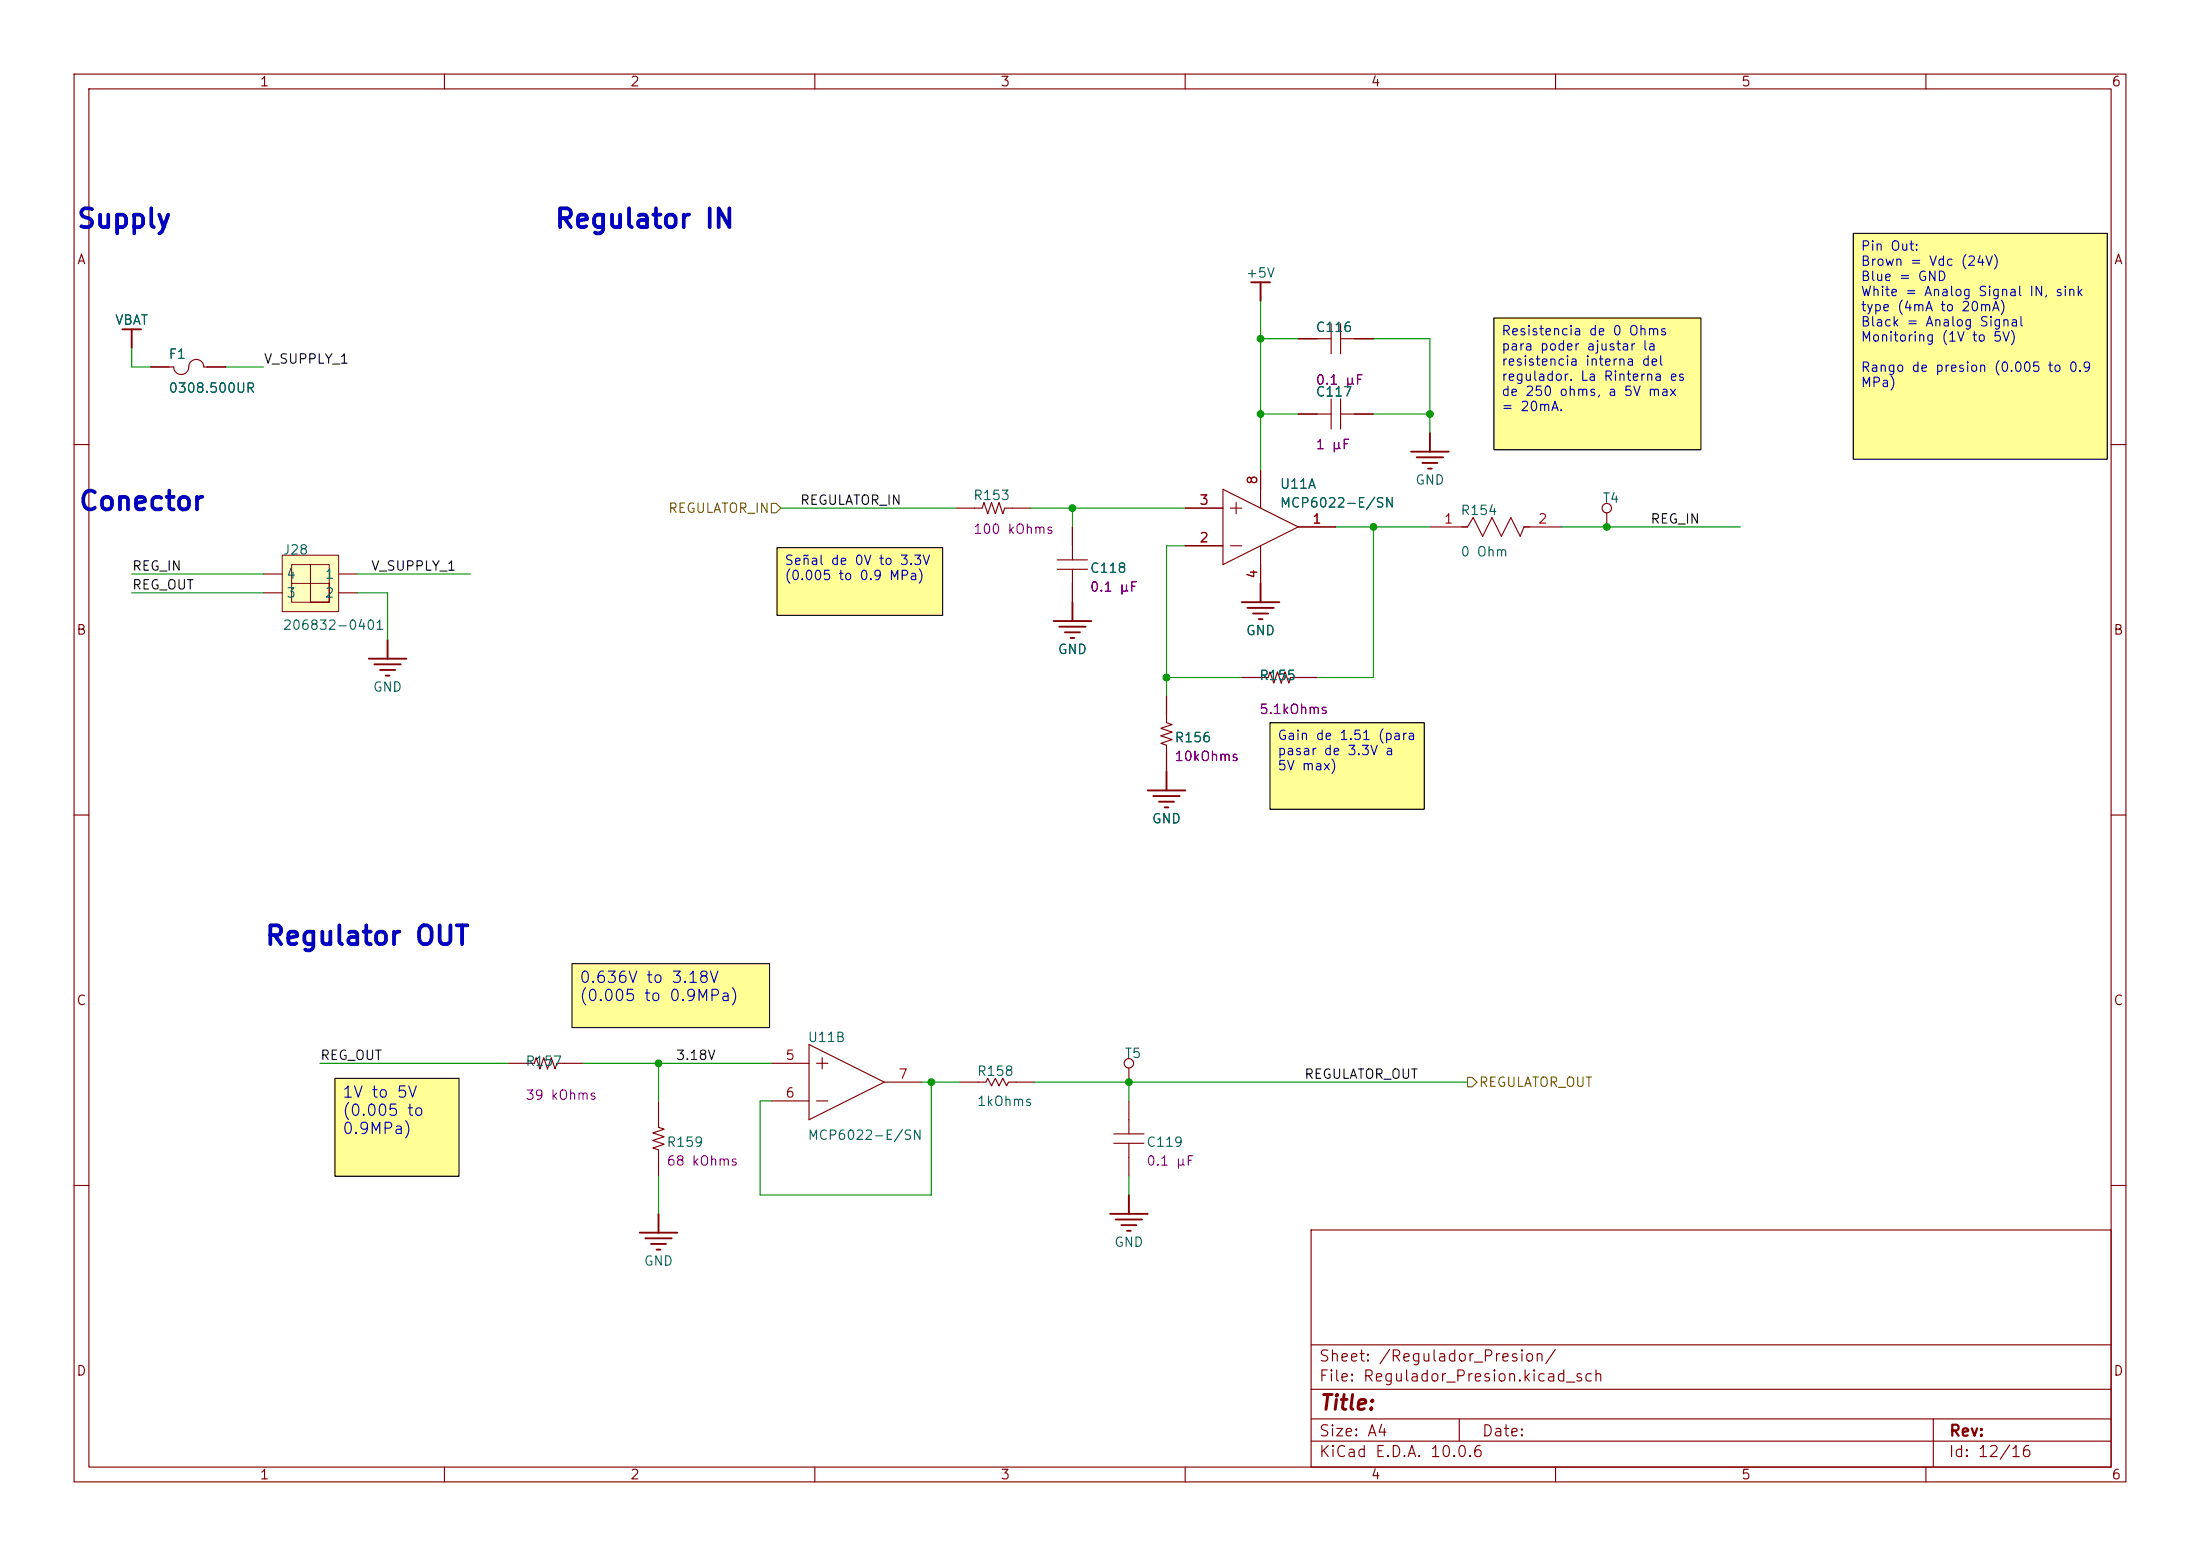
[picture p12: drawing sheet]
<svg xmlns="http://www.w3.org/2000/svg" width="297mm" height="210mm" viewBox="0 0 297 210" stroke-linecap="round" stroke-linejoin="round" font-family="sans-serif">
<g fill="none" stroke="#840000" stroke-width=".15">
<path d="M10 10h277v190h-277zM12 12h273v186h-273zM60 10v2M110 10v2M160 10v2M210 10v2M260 10v2M10 60h2M285 60h2M10 110h2M285 110h2M10 160h2"/>
<path d="M177 166h108v32h-108zM285 160h2M60 198v2M110 198v2M160 198v2M177 194.5h108M177 191.5h108M177 187.5h108M177 181.5h108M197 191.5v3M210 198v2M260 198v2"/>
<path d="M261 191.5v6.5"/>
</g>
<g fill="#ffff96">
<path d="M104.9 73.9h22.4v9.2h-22.4z"/>
<path d="M250.2 31.5h34.3v30.5h-34.3z"/>
<path d="M201.7 42.9h27.9v17.8h-27.9z"/>
<path d="M45.2 145.5h16.8v13.3h-16.8z"/>
<path d="M77.2 130h26.7v8.7h-26.7z"/>
<path d="M171.4 97.5h20.9v11.7h-20.9z"/>
</g>
<g fill="none" stroke="#840000" stroke-width=".15">
<path d="M20.3 49.5h2.6M22.9 49.5h.5a1.05 1.05 0 0 0 1.2 1 1.05 1.05 0 0 0 .9-1.2 1.02 1.02 0 0 1 1.1-.8 1.02 1.02 0 0 1 .9 1h3M175.3 45.7h4.4M175.3 55.9h4.4M179.7 43.7v4.1M179.7 53.8v4.1M181 45.7h4.4M181 43.7v4.1M181 53.8v4.1M181 55.9h4.4M129 68.6h3.6l.2-.8 .5 1.5 .6-1.5 .5 1.5 .5-1.5 .5 1.5 .2-.7h3.6M142.7 76.8h4.1"/>
<path d="M142.7 75.6h4.1M144.8 71.1v4.5M144.8 76.8v4.5M160 68.6h5.1M160 73.7h5.1M165.1 66l10.2 5.1-10.2 5.1zM166.1 68.6h1.5M166.1 73.7h1.5M166.9 67.8v1.5M170.2 63.5v5.1M170.2 73.7v5M175.3 71.1h5"/>
<path d="M193 71.1h5.1l.8-1.2 1.3 2.5 1.2-2.5 1.3 2.5 1.3-2.5 1.2 2.5 .5-1.3h5.1M216.9 69.2v1.9M157.5 94v3.5l.7 .3-1.5 .5 1.5 .5-1.5 .5 1.5 .5-1.5 .5 .8 .3v3.5M167.6 91.4h3.6l.2-.7 .6 1.5 .5-1.5 .5 1.5 .5-1.5 .5 1.5 .2-.8h3.6M68.6 143.5h3.5l.3-.8 .5 1.6 .5-1.6 .5 1.6 .5-1.6 .5 1.6 .3-.8h3.5M129.5 146.1h3.6l.2-.6 .6 1.1 .5-1.1 .5 1.1 .5-1.1 .5 1.1 .2-.5h3.6M150.4 154.3h4M150.4 153h4M152.4 144.1v2M152.4 148.6v4.4M152.4 154.3v4.5"/>
<circle cx="216.9" cy="68.6" r=".63"/>
<circle cx="152.4" cy="143.5" r=".63"/>
</g>
<g fill="none" stroke="#840000" stroke-width=".25">
<path d="M168.9 38.1h2.5M170.2 38.1v2.5M16.5 44.5h2.5M17.8 44.5v2.5M193 58.4v2.6M170.2 78.7v2.6M190.5 61h5.1M191.3 61.7h3.5M192 62.5h2.1M192.8 63.2h.5M142.2 83.8h5.1M143 84.6h3.6"/>
<path d="M143.8 85.3h2M144.5 86.1h.5M144.8 81.3v2.5M167.6 81.3h5.1M168.4 82h3.6M169.2 82.8h2M169.9 83.6h.5M154.9 106.7h5.1M155.7 107.4h3.6M156.5 108.2h2M157.2 109h.5M157.5 104.1v2.6"/>
<path d="M86.4 166.4h5M87.1 167.1h3.6M87.9 167.9h2M88.6 168.7h.6M88.9 163.8v2.6"/>
</g>
<path d="M38.1 74.9h7.6v7.7h-7.6z" fill="#ffffc2"/>
<path d="M38.1 74.9h7.6v7.7h-7.6z" fill="none" stroke="#800000" stroke-width=".14"/>
<path d="M41.9 76.2v5.1h2.5v-2.6h-5v2.6h5v-5.1h-5v2.5" fill="none" stroke="#840000" stroke-width=".14"/>
<g fill="none" stroke="#840000" stroke-width=".15">
<path d="M20.3 49.5h2.6M27.9 49.5h2.6M175.3 45.7h2.5M175.3 55.9h2.5M182.9 45.7h2.5M182.9 55.9h2.5M35.6 77.5h2.5M45.7 77.5h2.6M144.8 71.1v2.6M144.8 78.7v2.6M160 73.7h5.1M160 68.6h5.1"/>
<path d="M170.2 63.5v2.5M170.2 76.2v2.5M175.3 71.1h5M35.6 80h2.5M45.7 80h2.6M157.5 94v2.5M167.6 91.4h2.6M175.3 91.4h2.5M157.5 101.6v2.5M88.9 148.6v3.5l.8 .3-1.6 .5 1.6 .5-1.6 .5 1.6 .5-1.6 .5 .8 .3v3.6M104.1 143.5h5.1M104.1 148.6h5.1"/>
<path d="M109.2 141l10.2 5.1-10.2 5zM110.2 143.5h1.6M110.2 148.6h1.6M111 142.7v1.6M119.4 146.1h5.1"/>
</g>
<path d="M49.8 88.9h5.1M50.5 89.7h3.6M51.3 90.4h2M52.1 91.2h.5M52.3 86.4v2.5M149.9 163.8h5M150.6 164.6h3.6M151.4 165.4h2M152.1 166.1h.6M152.4 161.3v2.5" fill="none" stroke="#840000" stroke-width=".25"/>
<path d="M104.1 67.9h.7l.6 .7-.6 .6h-.7zM198.1 145.4h.7l.6 .7-.6 .6h-.7z" fill="none" stroke="#725600" stroke-width=".15"/>
<g fill="none" stroke="#009600" stroke-width=".15">
<path d="M17.8 47v2.5h2.5M30.5 49.5h5.1M170.2 40.6v22.9M170.2 55.9h5.1M170.2 45.7h5.1M185.4 45.7h7.6v12.7M185.4 55.9h7.6M17.8 77.5h17.8M48.3 77.5h15.2M105.4 68.6h23.6M139.2 68.6h20.8M144.8 68.6v2.5"/>
<path d="M160 73.7h-2.5v20.3M180.3 71.1h12.7M185.4 71.1v20.3h-7.6M210.8 71.1h24.1M17.8 80h17.8M48.3 80h4v6.4M157.5 91.4h10.1M43.2 143.5h25.4M78.7 143.5h25.4M88.9 143.5v5.1M88.9 158.8v5M124.5 146.1h5"/>
<path d="M125.7 146.1v15.2h-23.1v-12.7h1.5M139.7 146.1h58.4M152.4 146.1v2.5M152.4 158.8v2.5"/>
</g>
<path d="M250.2 31.5h34.3v30.5h-34.3zM201.7 42.9h27.9v17.8h-27.9zM104.9 73.9h22.4v9.2h-22.4zM171.4 97.5h20.9v11.7h-20.9zM77.2 130h26.7v8.7h-26.7zM45.2 145.5h16.8v13.3h-16.8z" fill="none" stroke="#000" stroke-width=".15"/>
<g fill="#009600" stroke="#009600" stroke-width=".14">
<circle cx="170.2" cy="55.9" r=".46"/>
<circle cx="170.2" cy="45.7" r=".46"/>
<circle cx="144.8" cy="68.6" r=".46"/>
<circle cx="185.4" cy="71.1" r=".46"/>
<circle cx="157.5" cy="91.4" r=".46"/>
<circle cx="152.4" cy="146.1" r=".46"/>
<circle cx="125.7" cy="146.1" r=".46"/>
<circle cx="193" cy="55.9" r=".46"/>
<circle cx="216.9" cy="71.1" r=".46"/>
<circle cx="88.9" cy="143.5" r=".46"/>
</g>
<g font-size="2.5" fill="#0000c2">
<text x="10.2" y="31.4">Supply</text>
<text x="74.8" y="31.4">Regulator IN</text>
<text x="10.5" y="69.5">Conector</text>
<text x="35.6" y="128.2">Regulator OUT</text>
</g>
<text font-size="2" fill="#840000" x="178" y="190.8">Title:</text>
<g font-size="1.5" fill="#0000c2">
<text x="78.1" y="133">0.636V to 3.18V</text>
<text x="78.1" y="135.5">(0.005 to 0.9MPa)</text>
<text x="46.1" y="148.5">1V to 5V</text>
<text x="46.1" y="151">(0.005 to</text>
<text x="46.1" y="153.5">0.9MPa)</text>
</g>
<g font-size="1.5" fill="#840000">
<text x="178" y="184.1">Sheet: /Regulador_Presion/</text>
<text x="178" y="186.8">File: Regulador_Presion.kicad_sch</text>
<text x="178" y="197">KiCad E.D.A. 10.0.6</text>
<text x="178" y="194.2">Size: A4</text>
<text x="200" y="194.2">Date:</text>
<text x="263" y="197">Id: 12/16</text>
<text x="263" y="194.2">Rev:</text>
</g>
<g font-size="1.3" fill="#840000">
<text x="35" y="12">1</text>
<text x="85" y="12">2</text>
<text x="135" y="12">3</text>
<text x="185" y="12">4</text>
<text x="235" y="12">5</text>
<text x="285" y="12">6</text>
<text x="10.3" y="36">A</text>
<text x="285.3" y="36">A</text>
<text x="10.2" y="86">B</text>
<text x="285.2" y="86">B</text>
<text x="10.2" y="136">C</text>
<text x="285.2" y="136">C</text>
<text x="10.2" y="186">D</text>
<text x="285.2" y="186">D</text>
<text x="35" y="200">1</text>
<text x="85" y="200">2</text>
<text x="135" y="200">3</text>
<text x="185" y="200">4</text>
<text x="235" y="200">5</text>
<text x="285" y="200">6</text>
</g>
<g font-size="1.3" fill="#0000c2">
<text x="251.1" y="34.2">Pin Out:</text>
<text x="251.1" y="36.2">Brown = Vdc (24V)</text>
<text x="251.1" y="38.2">Blue = GND</text>
<text x="251.1" y="40.3">White = Analog Signal IN, sink</text>
<text x="202.6" y="45.6">Resistencia de 0 Ohms</text>
<text x="202.6" y="47.6">para poder ajustar la</text>
<text x="251.1" y="42.3">type (4mA to 20mA)</text>
<text x="251.1" y="44.4">Black = Analog Signal</text>
<text x="251.1" y="46.4">Monitoring (1V to 5V)</text>
<text x="202.6" y="49.7">resistencia interna del</text>
<text x="202.6" y="51.7">regulador. La Rinterna es</text>
<text x="202.6" y="53.8">de 250 ohms, a 5V max</text>
<text x="251.1" y="50.5">Rango de presion (0.005 to 0.9</text>
<text x="251.1" y="52.6">MPa)</text>
<text x="202.6" y="55.8">= 20mA.</text>
<text x="105.8" y="76.6">Señal de 0V to 3.3V</text>
<text x="105.8" y="78.6">(0.005 to 0.9 MPa)</text>
<text x="172.4" y="100.2">Gain de 1.51 (para</text>
<text x="172.4" y="102.2">pasar de 3.3V a</text>
<text x="172.4" y="104.3">5V max)</text>
</g>
<g font-size="1.3" fill="#006464">
<text x="168.1" y="37.8">+5V</text>
<text x="15.4" y="44.1">VBAT</text>
<text x="177.5" y="45.1">C116</text>
<text x="22.7" y="48.8">F1</text>
<text x="22.7" y="53.3">0308.500UR</text>
<text x="177.5" y="53.8">C117</text>
<text x="191" y="65.7">GND</text>
<text x="131.3" y="67.8">R153</text>
<text x="172.7" y="66.3">U11A</text>
<text x="172.7" y="68.8">MCP6022-E/SN</text>
<text x="197.1" y="69.8">R154</text>
<text x="216.3" y="68.2">T4</text>
<text x="38.1" y="75.2">J28</text>
<text x="147.1" y="77.6">C118</text>
<text x="197.1" y="75.4">0 Ohm</text>
<text x="38.6" y="81">3</text>
<text x="38.6" y="78.4">4</text>
<text x="43.8" y="78.4">1</text>
<text x="43.8" y="81">2</text>
<text x="38.1" y="85.3">206832-0401</text>
<text x="142.7" y="88.6">GND</text>
<text x="168.1" y="86.1">GND</text>
<text x="50.3" y="93.7">GND</text>
<text x="169.9" y="92.1">R155</text>
<text x="158.5" y="100.5">R156</text>
<text x="155.4" y="111.5">GND</text>
<text x="109" y="141">U11B</text>
<text x="151.7" y="143.1">T5</text>
<text x="70.9" y="144.2">R157</text>
<text x="131.8" y="145.5">R158</text>
<text x="131.8" y="149.6">1kOhms</text>
<text x="89.9" y="155.1">R159</text>
<text x="109" y="154.2">MCP6022-E/SN</text>
<text x="154.7" y="155.1">C119</text>
<text x="86.8" y="171.1">GND</text>
<text x="150.3" y="168.6">GND</text>
</g>
<g font-size="1.3" fill="#0f0f0f">
<text x="35.5" y="49.4">V_SUPPLY_1</text>
<text x="107.9" y="68.5">REGULATOR_IN</text>
<text x="222.7" y="71">REG_IN</text>
<text x="17.8" y="77.3">REG_IN</text>
<text x="50" y="77.3">V_SUPPLY_1</text>
<text x="17.8" y="79.9">REG_OUT</text>
<text x="43.2" y="143.4">REG_OUT</text>
<text x="91.2" y="143.4">3.18V</text>
<text x="176" y="145.9">REGULATOR_OUT</text>
</g>
<g font-size="1.3" fill="#840084">
<text x="177.5" y="52.2">0.1 µF</text>
<text x="177.5" y="60.9">1 µF</text>
<text x="131.3" y="72.4">100 kOhms</text>
<text x="147.1" y="80.2">0.1 µF</text>
<text x="169.9" y="96.7">5.1kOhms</text>
<text x="158.5" y="103">10kOhms</text>
<text x="70.9" y="148.8">39 kOhms</text>
<text x="89.9" y="157.6">68 kOhms</text>
<text x="154.7" y="157.6">0.1 µF</text>
</g>
<g font-size="1.3" fill="#a90000">
<text x="170" y="65.5" transform="rotate(-90 170 65.5)">8</text>
<text x="161.8" y="68.4">3</text>
<text x="177.1" y="71">1</text>
<text x="194.8" y="71">1</text>
<text x="207.5" y="71">2</text>
<text x="161.8" y="73.5">2</text>
<text x="170" y="78.2" transform="rotate(-90 170 78.2)">4</text>
<text x="105.9" y="143.4">5</text>
<text x="105.9" y="148.5">6</text>
<text x="121.2" y="145.9">7</text>
</g>
<g font-size="1.3" fill="#725600">
<text x="90.1" y="69.5">REGULATOR_IN</text>
<text x="199.6" y="147">REGULATOR_OUT</text>
</g>
</svg>
